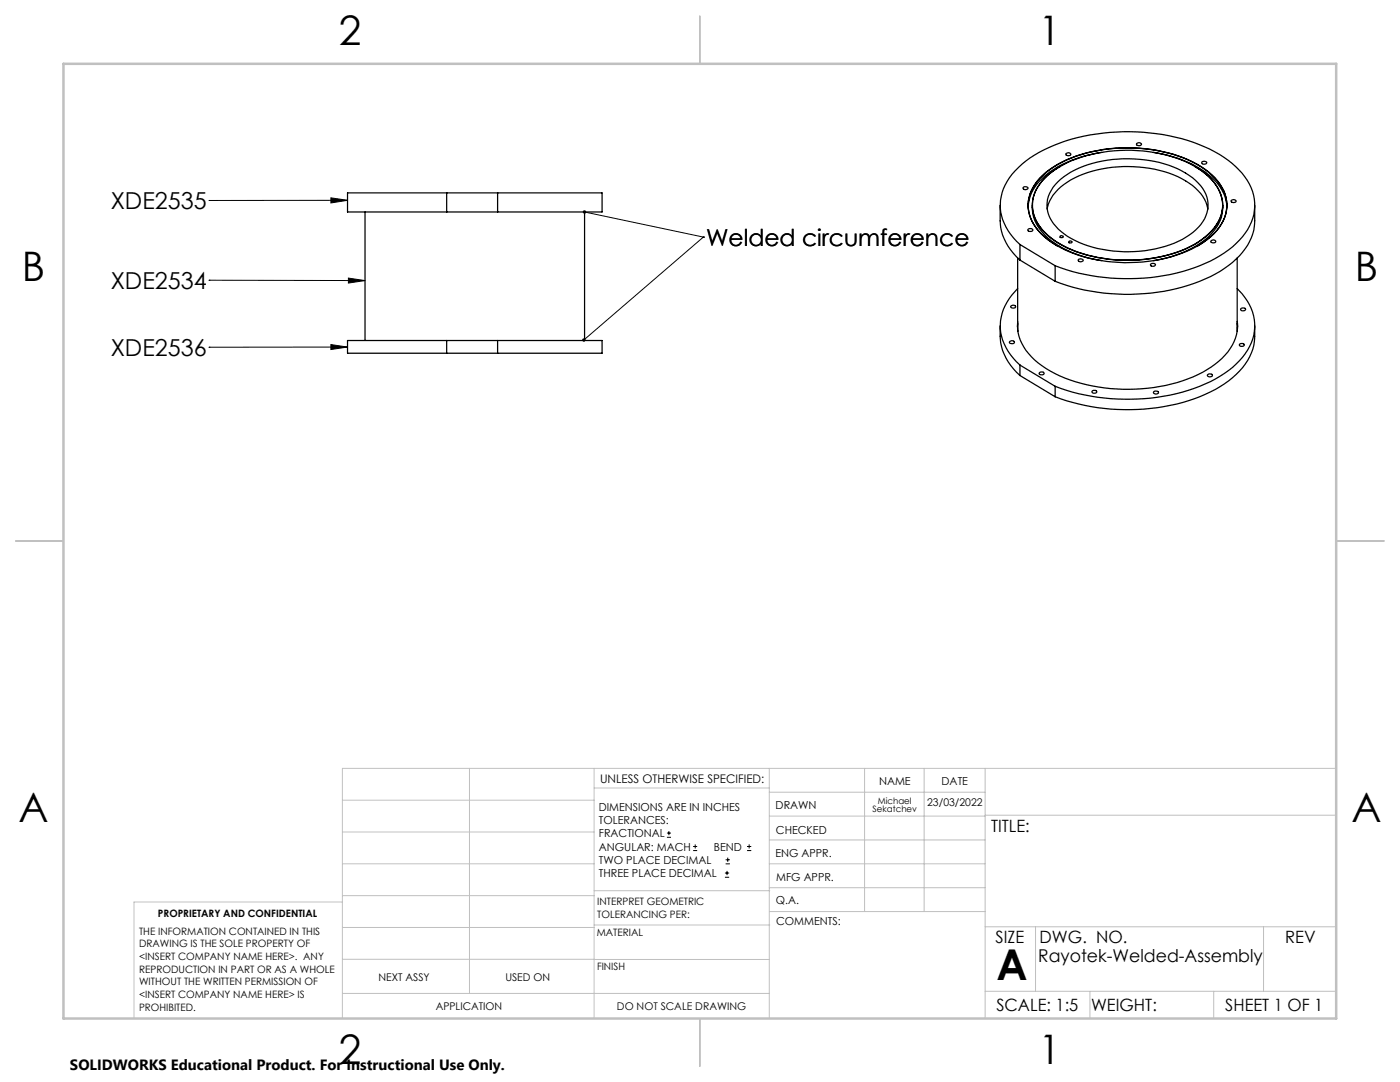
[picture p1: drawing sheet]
<svg xmlns="http://www.w3.org/2000/svg" width="279mm" height="216mm" viewBox="0 0 279 216" stroke-linecap="round" stroke-linejoin="round" font-family="sans-serif">
<g fill="none" stroke="#000" stroke-width=".2">
<path d="M66 39.5l3.4 .5-3.4 .5zM69.4 40h-27.7M41.7 40h.1M41.7 55.9h.1M41.7 55.9l31.1 .1M69.5 55.5l3.3 .5-3.3 .5zM116.7 42.3l23.7 5M140.4 47.3h.1M140.4 47.3l-23.9 20.5M41.7 69.3h.1M66 68.8l3.4 .5-3.4 .4zM69.4 69.3h-27.7"/>
<path d="M133.1 167.1h.8M133.1 166.2h.8M133.5 165.8v.9M138.3 169.7h.8M138.3 168.9h.8M138.7 168.5v.8M144.7 175h.8M144.7 174.2h.8M144.8 172.4h.9M144.8 171.6h.9M145.1 173.8v.8M145.2 171.1v.9"/>
<path d="M149.1 169.7h.8M149.1 168.9h.8M149.5 168.5v.8"/>
</g>
<g fill="none" stroke="#c0c0c0" stroke-width=".2">
<path d="M68.3 159.7h50.3M93.7 153.3v44.9M118.6 153.3v49.9M118.6 157.2h34.9M153.5 153.3v49.9M153.5 158.1h43.1M172.5 153.3v28.6M184.4 153.3v28.6M196.6 153.3v49.9M266.7 153.3h-198.4v49.9M68.3 178.7h50.3M68.3 172.4h50.3"/>
<path d="M68.3 166h50.3M68.3 180h-41.6v23.2M118.6 177.7h35M153.5 167.6h43.1M153.5 162.8h43.1M153.5 172.4h43.1M153.5 177.1h43.1M196.6 162.7h70.1M68.3 198.2h85.2M68.3 191.4l85.2 .1M68.3 185.1h50.3M118.6 184.6h35"/>
<path d="M153.6 181.9h43M196.6 197.8h70.1M196.6 184.9h70.1M206.7 184.9v12.9M217.5 197.8v5.4M242.2 197.8v5.4M252.2 184.9v12.9"/>
</g>
<path d="M139.7 3.2v9.5M3.1 107.9h9.6M266.7 107.9h9.5M139.7 203.2v9.6" fill="none" stroke="#c0c0c0" stroke-width=".25"/>
<path d="M12.7 12.7h254v190.5h-254z" fill="none" stroke="#c0c0c0" stroke-width=".5"/>
<path d="M66 39.5l3.4 .5-3.4 .5zM66 68.8l3.4 .5-3.4 .4zM69.5 55.5l3.3 .5-3.3 .5zM116.4 42.1l-.1 .1 .4 .1-.4-.1a.35 .35 0 0 0 .4 .4 .35 .35 0 0 0 .3-.5 .35 .35 0 0 0-.6 0zM116.3 67.6l-.1 .2 .1 .3 .2-.3-.2 .3a.33 .33 0 0 0 .5 0 .33 .33 0 0 0 0-.5 .33 .33 0 0 0-.5 0z" fill="#000"/>
<g fill="none" stroke="#000" stroke-width=".25">
<path d="M89.1 38.5h-19.7v3.8h19.7M89.1 38.5v3.8M89.1 38.5h10.2M99.3 38.5h20.9v3.8h-20.9M99.3 38.5v3.8M204.3 37.3h.3l.5 .1a.48 .48 0 0 1-.4 .5 .48 .48 0 0 1-.5-.5zM207.5 35.6a21.6 21.6 0 0 1 12.8-5.8 30 30 0 0 1 19.4 3.5 10.8 10.8 0 0 1 5 6.1 8.2 8.2 0 0 1-3.8 8.4 27.2 27.2 0 0 1-17.6 4.6 24.7 24.7 0 0 1-14.8-5.1 7.8 7.8 0 0 1-3-8.5l1-2zM208.5 35.6a20.4 20.4 0 0 1 11.6-5.2 29.4 29.4 0 0 1 18.2 2.7 9.9 9.9 0 0 1 5.7 7.2 8.5 8.5 0 0 1-4.1 7.4 25.6 25.6 0 0 1-15.1 4.2 24.8 24.8 0 0 1-15.6-4.9 7.5 7.5 0 0 1-2.8-8.3l.7-1.3zM211.1 36.3a19.6 19.6 0 0 1 13.1-4.6 21.2 21.2 0 0 1 14.4 4.3 6.2 6.2 0 0 1 .1 9.9 20.3 20.3 0 0 1-13.3 4.3 21.5 21.5 0 0 1-13.7-4 6.4 6.4 0 0 1-2.5-7l.9-1.8zM211.6 33.2a11 11 0 0 0-5.4 6.1 7.5 7.5 0 0 0 2.9 7.7 23.1 23.1 0 0 0 13.4 4.9 28.3 28.3 0 0 0 16.7-3.6 9.1 9.1 0 0 0 4.8-7.3 8.6 8.6 0 0 0-4.1-6.9l-1.5-.9M212.7 30.7a.53 .53 0 0 1 .6-.2 .53 .53 0 0 1 .4 .4 .54 .54 0 0 1-.6 .2 .54 .54 0 0 1-.4-.4zM219.9 30.4a22.3 22.3 0 0 0-11.8 5.1 8.4 8.4 0 0 0-2.9 5.7"/>
<path d="M226.8 28.6a.51 .51 0 0 1 .6-.1 .51 .51 0 0 1 .4 .4 .51 .51 0 0 1-.6 .2 .51 .51 0 0 1-.4-.5zM230.2 30.4a21.6 21.6 0 0 1 12.3 5.6 8 8 0 0 1 2.3 5.2M239.9 32.3l.4-.1 .5 .1a.48 .48 0 0 1-.5 .5 .48 .48 0 0 1-.4-.5zM72.8 42.3v25.6M89.1 42.3h10.2M116.7 42.3v25.6M199.6 41a17.7 17.7 0 0 0 .3 5.2 11.7 11.7 0 0 0 3.7 5.7M203.1 57.6a9.6 9.6 0 0 0-1.9 12.5l1 1.4 1.4 1.3M203.1 51.5v14.6M203.6 48.8a10.2 10.2 0 0 1-3.8-9.6 13.2 13.2 0 0 1 6.6-8.2 38.6 38.6 0 0 1 25.7-4.2 28.9 28.9 0 0 1 14.5 6.4 10.1 10.1 0 0 1 3.6 9.6 13.7 13.7 0 0 1-6.7 8.2 37.6 37.6 0 0 1-23.2 4.4 35.8 35.8 0 0 1-9.7-2.4M203.6 48.8v3.1M203.6 48.8l7 4.2"/>
<path d="M203.6 51.9l7 4.2M205.1 45.8a.52 .52 0 0 1 .6-.2 .52 .52 0 0 1 .4 .4 .52 .52 0 0 1-.6 .2 .52 .52 0 0 1-.4-.4zM206 41a8.3 8.3 0 0 0 3.8 7 22.1 22.1 0 0 0 10.1 4M209 41.7a9.2 9.2 0 0 1 5.5-6.2 25.5 25.5 0 0 1 21.4 .2 9.3 9.3 0 0 1 5.1 5.9l.1 .1M210.6 53v3.1M210.7 48.9a10 10 0 0 1-5.5-7.4 8.9 8.9 0 0 1 4.3-7.6 27.9 27.9 0 0 1 17.8-4.3 24.8 24.8 0 0 1 14.6 5.3 7.7 7.7 0 0 1 2.5 8.6 12 12 0 0 1-5.4 5.6M210.7 48.9l.3 .2M211.6 47.1a.38 .38 0 0 1 .6 .2 .35 .35 0 0 1-.4 .1 .35 .35 0 0 1-.2-.3zM213.3 48.2a.37 .37 0 0 1 .4-.1 .37 .37 0 0 1 .2 .3 .35 .35 0 0 1-.4 .1 .35 .35 0 0 1-.2-.3zM215.2 51.8a.54 .54 0 0 1 .6-.2 .54 .54 0 0 1 .3 .5 .54 .54 0 0 1-.5 .2 .54 .54 0 0 1-.4-.5zM229.6 52.7a.49 .49 0 0 1 .6-.2 .49 .49 0 0 1 .3 .5 .49 .49 0 0 1-.5 .2 .49 .49 0 0 1-.4-.5zM241.7 48a.51 .51 0 0 1 .5-.1 .51 .51 0 0 1 .4 .4l-.7 .1-.2-.1z"/>
<path d="M244 41a8.4 8.4 0 0 1-4.1 7.3 22.7 22.7 0 0 1-9.7 3.7M245.7 40a.54 .54 0 0 1 .6-.2 .54 .54 0 0 1 .4 .5 .54 .54 0 0 1-.6 .1 .54 .54 0 0 1-.4-.4zM246.9 57.6a9.7 9.7 0 0 1 3.1 10 15 15 0 0 1-7.5 8 40.5 40.5 0 0 1-30.8 1.9l-1.1-.4M246.9 51.5v14.6M250.4 41v3.1a11 11 0 0 1-4.4 8.3 31.1 31.1 0 0 1-16.3 6.1 40.9 40.9 0 0 1-19.1-2.4M89.1 67.9h-19.7v2.6h19.7M89.1 67.9v2.6M89.1 70.5h10.2M89.1 67.9h10.2M99.3 67.9h20.9v2.6h-20.9M99.3 67.9v2.6M199.6 65a11.2 11.2 0 0 0 4 9.9"/>
<path d="M201.5 68.2a.51 .51 0 0 1 .6-.2 .51 .51 0 0 1 .3 .4l-.3 .2-.5-.1zM201.8 61.1a.51 .51 0 0 1 .5-.2 .51 .51 0 0 1 .4 .4l-.7 .2-.3-.2zM203.1 64.1a9 9 0 0 0 3.4 7.7 25.7 25.7 0 0 0 13.9 5.6 34.1 34.1 0 0 0 19.6-3.1 12.8 12.8 0 0 0 6.8-7.5l.2-1.4-.1-1.3M203.1 64.6v.6M203.6 72.8l7 4.3M203.6 72.8v2.1M203.6 74.9l7 4.3M207.5 74.3l.6-.1 .3 .2a.51 .51 0 0 1-.5 .4 .51 .51 0 0 1-.5-.3zM210.6 77.1v2.1M217.9 78.1a.49 .49 0 0 1 .6-.3 .49 .49 0 0 1 .4 .5 .49 .49 0 0 1-.6 .2 .49 .49 0 0 1-.4-.4zM230.3 78.1l.4-.1 .5 .2a.48 .48 0 0 1-.5 .4 .48 .48 0 0 1-.5-.4zM241 74.8a.53 .53 0 0 1 .5-.2 .53 .53 0 0 1 .4 .4 .54 .54 0 0 1-.5 .2 .54 .54 0 0 1-.4-.4z"/>
<path d="M246.9 64.6l.1 .6M247.4 68.7a.49 .49 0 0 1 .5-.2 .49 .49 0 0 1 .4 .4 .49 .49 0 0 1-.6 .3 .49 .49 0 0 1-.3-.5zM247.7 61.5h.6l.3 .1a.49 .49 0 0 1-.5 .4 .49 .49 0 0 1-.5-.4zM250.4 65a11.5 11.5 0 0 1-5.2 11 33.8 33.8 0 0 1-19.5 5.7 40.1 40.1 0 0 1-15.1-2.5"/>
</g>
<text font-size="8.5" x="198.9" y="195.5">A</text>
<g font-size="8.1">
<text x="67.6" y="8.9">2</text>
<text x="207.3" y="8.9">1</text>
<text x="4.4" y="56.2">B</text>
<text x="270.4" y="56.2">B</text>
<text x="3.7" y="164.1">A</text>
<text x="269.7" y="164.1">A</text>
<text x="67.6" y="212.4">2</text>
<text x="207.3" y="212.4">1</text>
</g>
<g font-size="4.7">
<text x="22.1" y="41.7">XDE2535</text>
<text x="140.9" y="49">Welded circumference</text>
<text x="22.1" y="57.7">XDE2534</text>
<text x="22.1" y="71">XDE2536</text>
</g>
<text font-size="3.5" x="207.2" y="191.9">Rayotek-Welded-Assembly</text>
<g font-size="3.4">
<text x="197.8" y="166">TITLE:</text>
<text x="198.7" y="188.1">SIZE</text>
<text x="207.5" y="188.1">DWG. NO.</text>
<text x="256.5" y="188.2">REV</text>
<text x="198.8" y="201.7">SCALE: 1:5</text>
<text x="217.7" y="201.8">WEIGHT:</text>
<text x="244.5" y="201.7">SHEET 1 OF 1</text>
</g>
<text font-size="3" x="14" y="213.5">SOLIDWORKS Educational Product. For Instructional Use Only.</text>
<text font-size="2.4" x="119.8" y="156.2">UNLESS OTHERWISE SPECIFIED:</text>
<g font-size="2.2">
<text x="119.5" y="161.8">DIMENSIONS ARE IN INCHES</text>
<text x="154.8" y="161.4">DRAWN</text>
<text x="175.4" y="156.6">NAME</text>
<text x="187.9" y="156.7">DATE</text>
<text x="119.5" y="164.4">TOLERANCES:</text>
<text x="119.5" y="167.1">FRACTIONAL</text>
<text x="154.9" y="166.3">CHECKED</text>
<text x="119.5" y="169.7">ANGULAR: MACH</text>
<text x="119.5" y="172.4">TWO PLACE DECIMAL</text>
<text x="142.5" y="169.7">BEND</text>
<text x="154.8" y="171">ENG APPR.</text>
<text x="119.5" y="175">THREE PLACE DECIMAL</text>
<text x="154.9" y="175.7">MFG APPR.</text>
<text x="154.9" y="180.4">Q.A.</text>
<text x="154.9" y="184.6">COMMENTS:</text>
</g>
<g font-size="2.1">
<text x="185" y="160.7">23/03/2022</text>
<text x="75.5" y="195.7">NEXT ASSY</text>
<text x="100.9" y="195.7">USED ON</text>
<text x="86.9" y="201.5">APPLICATION</text>
<text x="123.1" y="201.6">DO NOT SCALE DRAWING</text>
</g>
<g font-size="2">
<text x="31.5" y="182.9">PROPRIETARY AND CONFIDENTIAL</text>
<text x="119.2" y="180.6">INTERPRET GEOMETRIC</text>
<text x="119.2" y="183.1">TOLERANCING PER:</text>
<text x="27.8" y="186.5">THE INFORMATION CONTAINED IN THIS</text>
<text x="27.8" y="189">DRAWING IS THE SOLE PROPERTY OF</text>
<text x="27.8" y="191.6">&lt;INSERT COMPANY NAME HERE&gt;. ANY</text>
<text x="119.1" y="186.7">MATERIAL</text>
<text x="27.8" y="194.1">REPRODUCTION IN PART OR AS A WHOLE</text>
<text x="27.8" y="196.6">WITHOUT THE WRITTEN PERMISSION OF</text>
<text x="119.1" y="193.5">FINISH</text>
<text x="27.8" y="199.1">&lt;INSERT COMPANY NAME HERE&gt; IS</text>
<text x="27.8" y="201.7">PROHIBITED.</text>
</g>
<g font-size="1.8">
<text x="175.2" y="160.4">Michael</text>
<text x="174.1" y="162.1">Sekatchev</text>
</g>
</svg>
